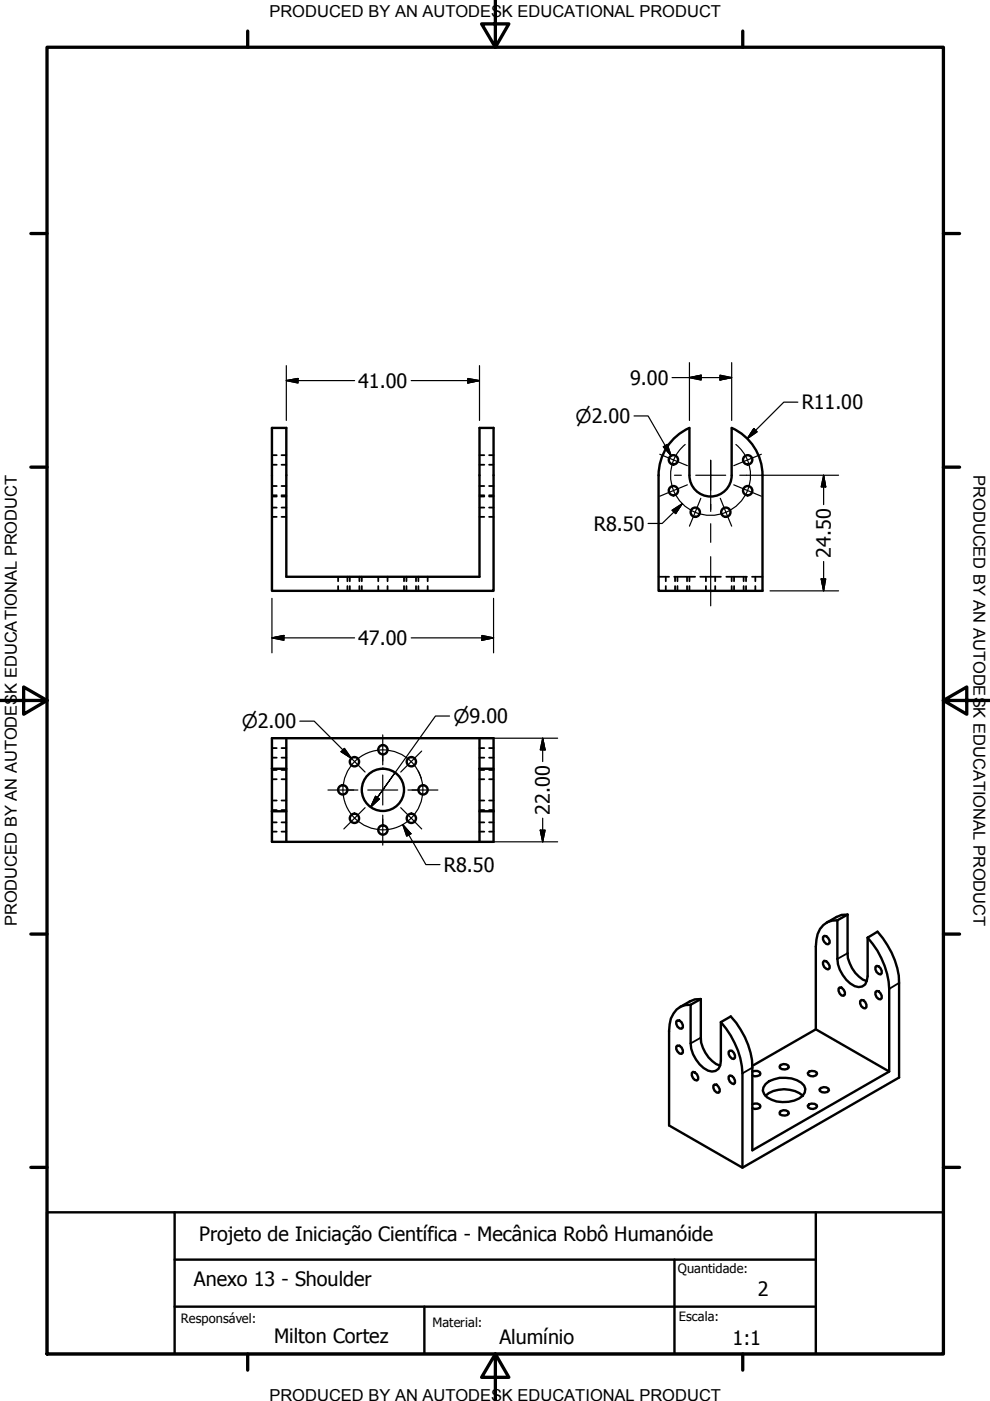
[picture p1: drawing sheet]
<svg xmlns="http://www.w3.org/2000/svg" width="210mm" height="297mm" viewBox="0 0 210 297" stroke-linecap="round" stroke-linejoin="round" font-family="sans-serif">
<!-- layer: Visible (ANSI) -->
<g fill="none" stroke="#000" stroke-width=".51">
<path d="M57.7 90.7h3v31.6h41v-31.6h2.9v34.6h-46.9zM146.1 90.7a11 11 0 0 0-6.5 10.1v24.5h22.1v-24.5M146.2 90.7v10.1M146.2 100.8a4.5 4.5 0 0 0 4.5 4.5 4.5 4.5 0 0 0 4.4-4.5M155.1 100.8l.1-10.1a11 11 0 0 1 6.5 10.1M60.7 156.5v22M101.7 156.5v6.5M57.7 163v-6.5h46.9v15.5M57.7 172v6.5h46.9v-6.5M57.7 163v9M57.7 163h3M57.7 172h3"/>
<path d="M101.7 163v15.5M101.7 163h2.9M101.7 172h2.9M174.6 196.1l.9-.6 1-.3 1-.1v8.2a7.1 7.1 0 0 0 3.7 5.8 1.72 1.72 0 0 0 2.6-1.2l.2-.9v-8.2a17.7 17.7 0 0 1 4.5 10.9v17.5l-15.5-9v-17.5a5.9 5.9 0 0 1 1.6-4.6zM174.8 198.4a1.34 1.34 0 0 1 1.1 1.5l-.3 .3a1.34 1.34 0 0 1-1.1-1.5zM177.4 194.4l1-.4 1.3-.1-2.2 1.2M141.9 218.6v20M143.4 216.6l.2-.3a1.11 1.11 0 0 1 1 .6 1.11 1.11 0 0 1-.1 1.2 1.24 1.24 0 0 1-1.1-1.5zM146.2 212.3l1.1-.4 1.3-.1v8.2a6.8 6.8 0 0 0 4.1 5.9M154.9 215.5a16.8 16.8 0 0 1 4.6 10.9v17.5l29-16.7M173 218.2l-13.5 7.8M174.8 203.7a1.46 1.46 0 0 1 1.1 1.6l-.3 .2a1.18 1.18 0 0 1-.8-1.8z"/>
<path d="M177.8 209.6l.3-.3a1.34 1.34 0 0 1 1 1.6l-.2 .2a1.25 1.25 0 0 1-1.1-1.5zM182.6 212a1.11 1.11 0 0 1 .9 1.8 1.11 1.11 0 0 1-.9-1.8zM185.9 204.8a1.35 1.35 0 0 1 1 1.6l-.2 .2a1.35 1.35 0 0 1-1.1-1.6zM185.9 210.1a1.34 1.34 0 0 1 1 1.5l-.2 .3a1.11 1.11 0 0 1-.8-1.8zM143.4 221.9l.2-.2a1.11 1.11 0 0 1 1 .6 1.11 1.11 0 0 1-.1 1.1 1.32 1.32 0 0 1-1.1-1.5zM146.7 227.5l.2-.2a1.35 1.35 0 0 1 1.1 1.5l-.2 .3a1.35 1.35 0 0 1-1.1-1.6zM151.3 230.2l.2-.3a1.34 1.34 0 0 1 1.1 1.5l-.3 .3a1.25 1.25 0 0 1-1-1.5zM154.5 223l.2-.3a1.11 1.11 0 0 1 .9 1.8 1.34 1.34 0 0 1-1.1-1.5zM154.5 228.3l.2-.3a1.35 1.35 0 0 1 1.1 1.6l-.2 .3a1.35 1.35 0 0 1-1.1-1.6zM159.5 234.1a1.18 1.18 0 0 1 1.7 .5 1.23 1.23 0 0 1-1.7 .3M159.5 227.2a1.18 1.18 0 0 1 1.7 .4 1.23 1.23 0 0 1-1.7 .4M162.3 229.9a6.3 6.3 0 0 1 7.6-.4 1.84 1.84 0 0 1 .9 1.9 1.84 1.84 0 0 1-1.4 1.5 6.9 6.9 0 0 1-6.8-.3 1.72 1.72 0 0 1-.3-2.7z"/>
<path d="M162.3 232.3a6.3 6.3 0 0 1 7.9 0M165.5 235.6a1.1 1.1 0 0 1 1.8 .5 1.44 1.44 0 0 1-1.9 .2l-.1-.4zM165.5 225.8a1.1 1.1 0 0 1 1.8 .5 1.36 1.36 0 0 1-1.9 .1l-.1-.3zM171.6 227.2l1.1-.1 .5 .3v.3a1.11 1.11 0 0 1-1 .5 1.11 1.11 0 0 1-.9-.7zM171.6 234.1l1.1-.1 .5 .3v.3a1.11 1.11 0 0 1-1 .5 1.11 1.11 0 0 1-.9-.7zM174.1 230.7a1.1 1.1 0 0 1 1.7 .5 1.24 1.24 0 0 1-2.1-.2z"/>
<circle cx="142.8" cy="97.5" r=".98"/>
<circle cx="158.5" cy="97.5" r=".98"/>
<circle cx="142.8" cy="104" r=".98"/>
<circle cx="147.4" cy="108.6" r=".98"/>
<circle cx="153.9" cy="108.6" r=".98"/>
<circle cx="158.5" cy="104" r=".98"/>
<circle cx="81.2" cy="159" r=".98"/>
<circle cx="72.7" cy="167.5" r=".98"/>
<circle cx="75.2" cy="173.5" r=".98"/>
<circle cx="75.2" cy="161.5" r=".98"/>
<circle cx="81.2" cy="176" r=".98"/>
<circle cx="81.2" cy="167.5" r="4.5"/>
<circle cx="87.2" cy="173.5" r=".98"/>
<circle cx="87.2" cy="161.5" r=".98"/>
<circle cx="89.7" cy="167.5" r=".98"/>
</g>
<!-- layer: Hidden (ANSI) -->
<g fill="none" stroke="#000" stroke-width=".38">
<path d="M57.7 96.5h1M57.7 98.5h1M59.7 96.5h1M59.7 98.5h1M101.7 96.5h1M101.7 98.5h1M103.7 96.5h.9M103.7 98.5h.9M57.7 105.3h1M57.7 103h1M57.7 105h1M57.7 107.6h1"/>
<path d="M57.7 109.6h1M59.7 105.3h1M59.7 103h1M59.7 105h1M59.7 107.6h1M59.7 109.6h1M101.7 105.3h1M101.7 103h1M101.7 105h1M101.7 107.6h1M101.7 109.6h1M103.7 105.3h.9"/>
<path d="M103.7 103h.9M103.7 105h.9M103.7 107.6h.9M103.7 109.6h.9M71.7 122.3v.9M71.7 124.3v1M73.7 122.3v.9M73.7 124.3v1M74.2 122.3v.9M74.2 124.3v1M76.2 122.3v.9M76.2 124.3v1"/>
<path d="M76.7 122.3v.9M76.7 124.3v1M80.2 122.3v.9M80.2 124.3v1M82.2 122.3v.9M82.2 124.3v1M85.7 122.3v.9M85.7 124.3v1M86.2 122.3v.9M86.2 124.3v1M88.2 122.3v.9M88.2 124.3v1"/>
<path d="M88.7 122.3v.9M88.7 124.3v1M90.7 122.3v.9M90.7 124.3v1M139.6 122.3h2.3M141.2 122.3v.9M141.2 124.3v1M142.9 122.3h4.5M143.1 122.3v.9M143.1 124.3v1M143.6 122.3v.9M143.6 124.3v1"/>
<path d="M145.7 122.3v.9M145.7 124.3v1M146.2 122.3v.9M146.2 124.3v1M148.5 122.3h4.3M149.7 122.3v.9M149.7 124.3v1M151.6 122.3v.9M151.6 124.3v1M154 122.3h4.4M155.1 122.3v.9M155.1 124.3v1"/>
<path d="M155.6 122.3v.9M155.6 124.3v1M157.7 122.3v.9M157.7 124.3v1M158.2 122.3v.9M158.2 124.3v1M159.4 122.3h2.3M160.1 122.3v.9M160.1 124.3v1M57.7 158.6h1M59.7 158.6h1M101.7 158.6h1"/>
<path d="M103.7 158.6h.9M57.7 163.2h1M57.7 165.2h1M57.7 160.6h1M57.7 174.4h1M57.7 176.3h1M57.7 169.7h1M57.7 171.8h1M59.7 163.2h1M59.7 165.2h1M59.7 160.6h1M59.7 174.4h1"/>
<path d="M59.7 176.3h1M59.7 169.7h1M59.7 171.8h1M101.7 163.2h1M101.7 165.2h1M101.7 160.6h1M101.7 174.4h1M101.7 176.3h1M101.7 169.7h1M101.7 171.8h1M103.7 163.2h.9M103.7 165.2h.9"/>
<path d="M103.7 160.6h.9M103.7 174.4h.9M103.7 176.3h.9M103.7 169.7h.9M103.7 171.8h.9"/>
</g>
<!-- layer: Visible Narrow (ANSI) -->
<path d="M179.7 202.1l-2.2 1.2M190.6 208.4l-2.1 1.3M148.6 220l-2.2 1.2M159.5 226.4l-2.1 1.2" fill="none" stroke="#000" stroke-width=".38"/>
<path d="M177.4 194.4l-2.1 1.2M179.7 193.9v8.2a6.8 6.8 0 0 0 4.1 5.9M184 198.8l2.1-1.3a17.2 17.2 0 0 1 4.5 10.9v20.1l-33.2 19.1-15.5-9M146.2 212.3l-2.1 1.2M146.4 213a4.2 4.2 0 0 0-4.4 4.2l-.1 1.4M148.6 211.8l-2.2 1.2v8.2a7.1 7.1 0 0 0 3.7 5.8 1.91 1.91 0 0 0 2-.2 1.91 1.91 0 0 0 .7-1.9v-8.2M152.8 216.7a18.2 18.2 0 0 1 4.6 10.9v20M154.9 215.5l-2.1 1.2" fill="none" stroke="#000" stroke-width=".51"/>
<!-- layer: Border (ANSI) -->
<g fill="none" stroke="#000" stroke-width=".7">
<path d="M10 10h190v277.1h-190zM52.5 6.6v3.4M105 0v10l-2.9-4.9h5.8l-2.9 4.9M157.5 6.6v3.4M6.5 49.5h3.5M200 49.5h3.5M6.5 99h3.5M200 99h3.5M0 148.5h10l-5-2.8v5.7l5-2.9M200 148.5l5 2.9v-5.7l-5 2.8h10M6.5 198h3.5M200 198h3.5"/>
<path d="M6.5 247.5h3.5M200 247.5h3.5M52.5 287.1v3.4M105 287.1l2.9 4.9h-5.8l2.9-4.9v9.9M157.5 287.1v3.4"/>
</g>
<!-- layer: Title (ANSI) -->
<path d="M10 257h190v30.1h-190zM37 257v30.1M173 257v30.1M37 277h136M37 267.1h136M90 277v10.1M143 267.1v20" fill="none" stroke="#000" stroke-width=".51"/>
<!-- layer: Dimension (ANSI) -->
<g fill="none" stroke="#000" stroke-width=".25">
<path d="M60.7 77.5v11.6M101.7 77.5v11.6M146.2 76.9v12.2M152.7 79.6l2.4 .5-2.4 .5zM155.1 76.9v12.2M60.7 80.7l2.5-.5v1zM60.7 80.7h14.5M87.2 80.7h14.5M99.2 80.2l2.5 .5-2.5 .5zM134.4 88.2h3l4.9 8.4M140.7 94.7l.8-.5 .8 2.4zM142.5 80.1h12.6"/>
<path d="M146.2 80.1l2.5-.5v1zM159.8 90.9l.7 .7-2.1 1.4zM169.2 85.3h-3l-7.8 7.7M142.5 108.2l2.2-1.4-1.4 2.1zM144.7 106.8l-4.3 4.2h-3M158.3 100.8h19.5M174.6 100.8l.5 2.4h-1zM174.6 100.8v6.2M174.6 119v6.3M57.7 135.2l2.5-.5v1zM57.7 135.2h17.5M57.7 126.9v11.5"/>
<path d="M87.2 135.2h17.4M102.2 134.7l2.4 .5-2.4 .5zM104.6 126.9v11.5M163.3 125.3h14.5M174.1 122.7h1l-.5 2.6zM63.6 152.9h3l7.9 7.9M73 158.7l1.5 2.1-2.2-1.4zM95.3 151.8h-3l-12.3 17.3 3.8-5.3M103.3 156.5h14.9M115.1 156.5l.5 2.5h-1zM115.1 156.5v5M79.6 168.8l.9 .6-2 1.8z"/>
<path d="M80 169.1l-1.5 2.1M85.4 174.9l1.7 1.9-.9 .5zM85.4 174.9l4.9 8.4h3M103.3 178.5h14.9M114.6 176h1l-.5 2.5zM115.1 173.5v5"/>
</g>
<g fill="#000" stroke="#000" stroke-width=".25">
<path d="M146.2 80.1l2.5-.5zM146.2 80.1l2.5-.5v1zM60.7 80.7l2.5-.5zM60.7 80.7l2.5-.5v1zM99.2 81.2l2.5-.5zM99.2 80.2l2.5 .5-2.5 .5zM140.7 94.7l1.6 1.9zM140.7 94.7l.8-.5 .8 2.4zM152.7 80.6l2.4-.5zM152.7 79.6l2.4 .5-2.4 .5zM159.8 90.9l-1.4 2.1zM159.8 90.9l.7 .7-2.1 1.4z"/>
<path d="M144.7 106.8l-1.4 2.1zM142.5 108.2l2.2-1.4-1.4 2.1zM174.6 100.8l.5 2.4zM174.6 100.8l.5 2.4h-1zM57.7 135.2l2.5-.5zM57.7 135.2l2.5-.5v1zM102.2 135.7l2.4-.5zM102.2 134.7l2.4 .5-2.4 .5zM174.1 122.7l.5 2.6zM174.1 122.7h1l-.5 2.6zM72.3 159.4l2.2 1.4zM73 158.7l1.5 2.1-2.2-1.4z"/>
<path d="M115.1 156.5l.5 2.5zM115.1 156.5l.5 2.5h-1zM79.6 168.8l-1.1 2.4zM79.6 168.8l.9 .6-2 1.8zM85.4 174.9l1.7 1.9zM85.4 174.9l1.7 1.9-.9 .5zM114.6 176l.5 2.5zM114.6 176h1l-.5 2.5z"/>
</g>
<!-- layer: Center Mark (ANSI) -->
<g fill="none" stroke="#000" stroke-width=".25">
<path d="M139.9 96.3l5.8 2.4M150.7 97.6v6.3M161.4 96.3l-5.8 2.4M143 100.8h1.5M145.7 102.8l-5.8 2.4M147.5 100.8h6.4M148.6 105.6l-2.4 6M150.7 106.9v1.5M152.7 105.6l2.4 6M155.6 102.8l5.8 2.4M156.8 100.8h1.5M72.9 159.2l4.5 4.5"/>
<path d="M81.2 155.8v6.4M81.2 159.8v1.5M89.4 159.2l-4.4 4.5M69.5 167.5h6.4M73.5 167.5h1.5M77.4 171.2l-4.5 4.6M78 167.5h6.3M81.2 172.8v6.4M81.2 164.3v6.4M81.2 173.7v1.5M85 171.2l4.4 4.6M86.5 167.5h6.3"/>
<path d="M87.4 167.5h1.4"/>
</g>
<!-- layer: Centerline (ANSI) -->
<path d="M145.3 94.2a8.5 8.5 0 0 0-.8 12.4 8.5 8.5 0 0 0 12.3 0 8.5 8.5 0 0 0-.8-12.4M150.7 97.6v10.4M150.7 111v4M150.7 118v10.4M88.7 163.5a8.5 8.5 0 0 1-7.6 12.4 8.5 8.5 0 0 1-7.4-12.5 8.5 8.5 0 0 1 14.6-.5l1 2.1" fill="none" stroke="#000" stroke-width=".25"/>
<g font-size="4.2">
<text x="75.9" y="82.2">41.00</text>
<text x="133.6" y="81.6">9.00</text>
<text x="170" y="86.8">R11.00</text>
<text x="125.9" y="112.5">R8.50</text>
<text x="176.1" y="118.2" transform="rotate(-90 176.1 118.2)">24.50</text>
<text x="75.9" y="136.8">47.00</text>
<text x="116.6" y="172.7" transform="rotate(-90 116.6 172.7)">22.00</text>
<text x="94.1" y="184.8">R8.50</text>
<text x="42.2" y="263.1">Projeto de Iniciação Científica - Mecânica Robô Humanóide</text>
<text x="41.1" y="272.7">Anexo 13 - Shoulder</text>
<text x="160.7" y="274.7">2</text>
<text x="58.1" y="284.8">Milton Cortez</text>
<text x="105.9" y="285">Alumínio</text>
<text x="155.3" y="285.1">1:1</text>
</g>
<g font-size="4">
<text x="122" y="89.6">⌀2.00</text>
<text x="51.2" y="154.4">⌀2.00</text>
<text x="96.1" y="153.3">⌀9.00</text>
</g>
<g font-size="3.5">
<text x="57.1" y="3.6">PRODUCED BY AN AUTODESK EDUCATIONAL PRODUCT</text>
<text x="206.4" y="100.7" transform="rotate(90 206.4 100.7)">PRODUCED BY AN AUTODESK EDUCATIONAL PRODUCT</text>
<text x="3.6" y="196.4" transform="rotate(-90 3.6 196.4)">PRODUCED BY AN AUTODESK EDUCATIONAL PRODUCT</text>
<text x="57.1" y="297">PRODUCED BY AN AUTODESK EDUCATIONAL PRODUCT</text>
</g>
<g font-size="2.7">
<text x="143.7" y="269.9">Quantidade:</text>
<text x="38.4" y="280.6">Responsável:</text>
<text x="91.7" y="281.3">Material:</text>
<text x="144" y="280">Escala:</text>
</g>
</svg>
